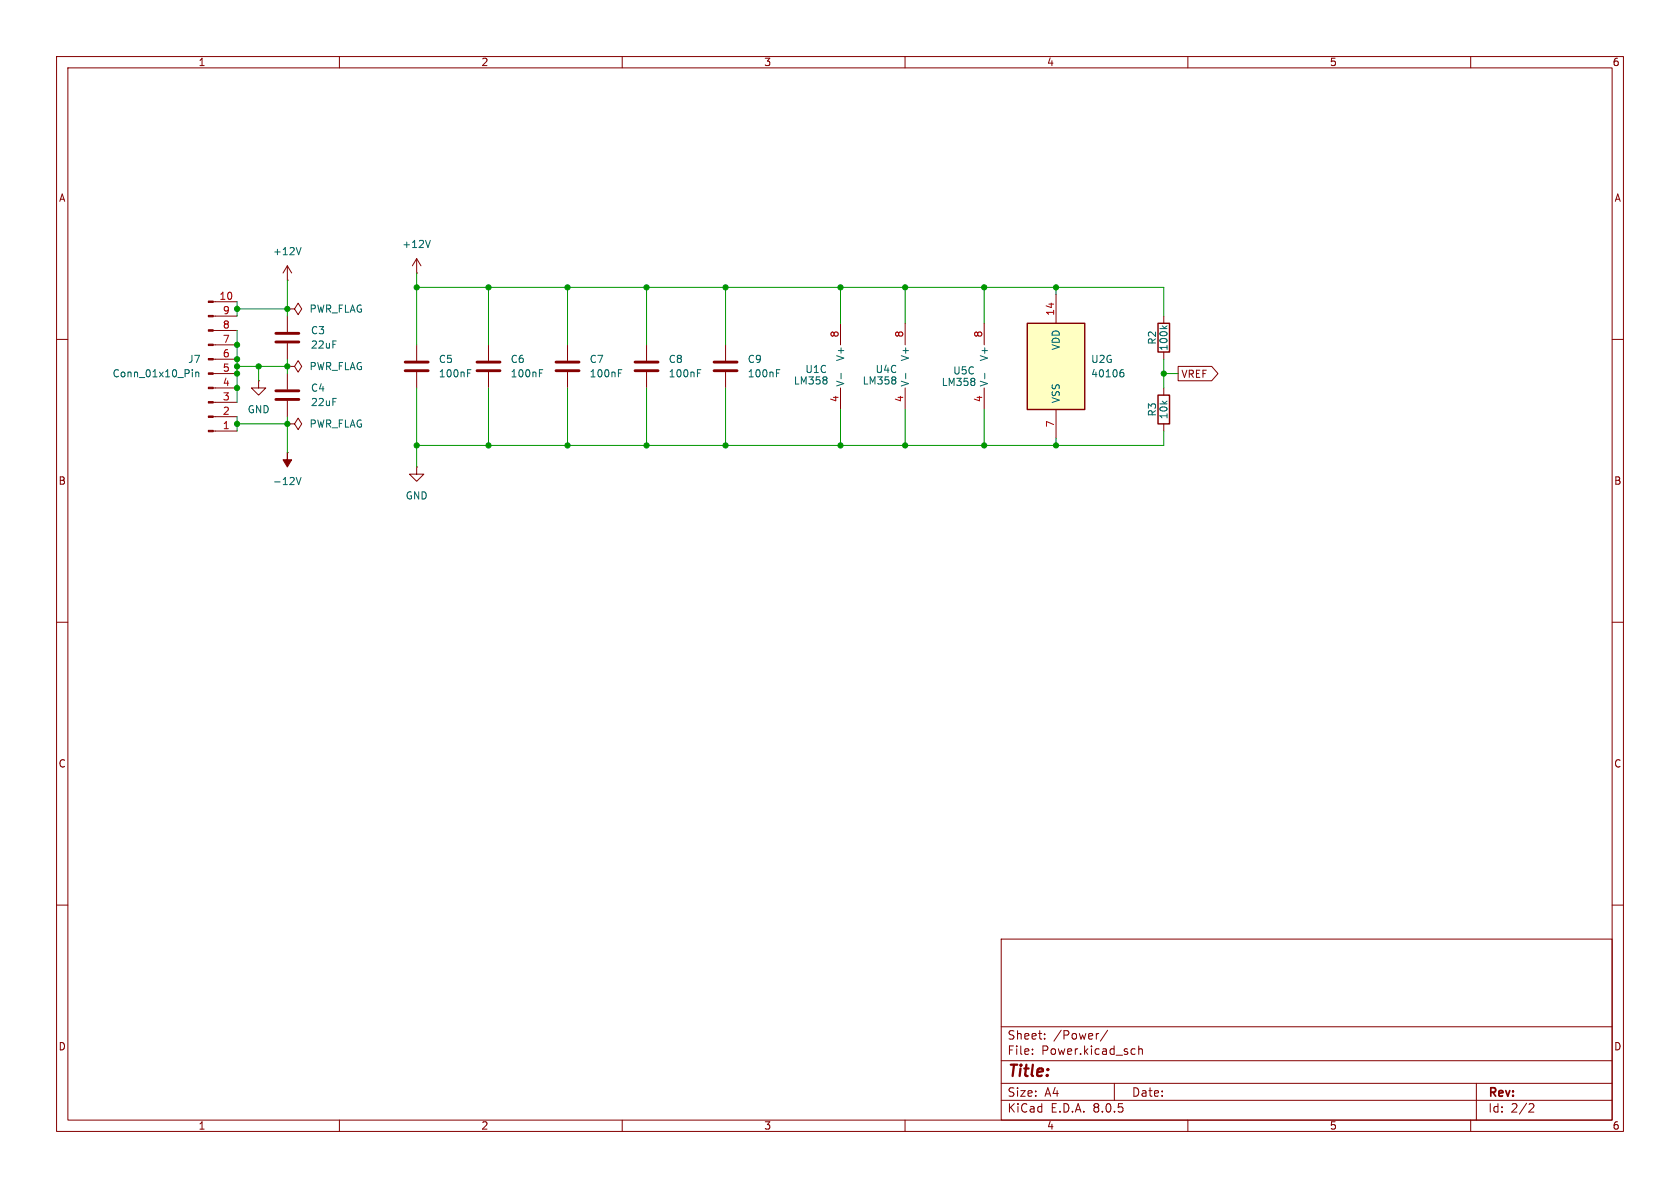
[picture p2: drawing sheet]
<svg xmlns="http://www.w3.org/2000/svg" width="297mm" height="210mm" viewBox="0 0 297 210" stroke-linecap="round" stroke-linejoin="round" font-family="sans-serif">
<g fill="none" stroke="#840000" stroke-width=".18">
<path d="M10 10h277v190h-277zM12 12h273v186h-273zM60 10v2M110 10v2M160 10v2M210 10v2M260 10v2M10 60h2M285 60h2M10 110h2M285 110h2M10 160h2"/>
<path d="M285 160h2M177 166h108v32h-108zM60 198v2M110 198v2M160 198v2M177 194.5h108M177 191.5h108M177 187.5h108M177 181.5h108M182.5 186.3v.1M182.5 185.5v.1M184.7 183.6v.1"/>
<path d="M184.7 182.8v.1M194.2 182.7l-.2 .1M195.8 182.1l-1.3 2M197 191.5v3M200.2 185.4l.5 .1M200.7 186.3l-.5 .1M201.3 185.5l.2-.1 .4 .1 .1 .9M201.3 184.9v1.5M210 198v2M260 198v2M261 191.5v6.5M270.5 195.1l.5 .1 .2 .3-1 1.1h1"/>
</g>
<path d="M181.6 57.2h10.2v15.2h-10.2z" fill="#ffffc2"/>
<path d="M181.6 57.2h10.2v15.2h-10.2zM204.7 57.2h2.1v5h-2.1zM204.7 69.9h2.1v5h-2.1z" fill="none" stroke="#840000" stroke-width=".25"/>
<g fill="none" stroke="#840000" stroke-width=".18">
<path d="M37.7 53.3h4.2M37.7 55.9h4.2M37.7 58.4h4.2M50.8 54.6h1.3l.6-1 .6 1-.6 1-.6-1M50.8 54.6h.1M50.8 49.5h.1M50.8 47v2.5M50.8 55.9v2.8M50.8 47l-.8 1.3M50.8 47l.8 1.3M73.7 48.3h.1M73.7 45.7v2.6"/>
<path d="M73.7 45.7l-.8 1.3M73.7 45.7l.7 1.3M148.6 57.2v3.8M160 57.2v3.8M174 57.2v3.8M186.7 52.1v5.1M205.7 55.9v1.3M37.7 61h4.2M37.7 63.5h4.2M37.7 66h4.2M37.7 68.6h4.2M37.7 71.1h4.2"/>
<path d="M37.7 73.7h4.2M37.7 76.2h4.2M45.7 67.3v1.3h1.3l-1.3 1.3-1.3-1.3h1.3M45.7 67.3h.1M50.8 74.9h1.3l.6-1 .6 1-.6 1-.6-1M50.8 74.9h.1M50.8 64.8h1.3l.6-1 .6 1-.6 1-.6-1M50.8 64.8h.1M50.8 60.7v2.8M50.8 66v2.8M50.8 70.9v2.8M73.7 61v2.8"/>
<path d="M73.7 65.8v2.8M86.4 61v2.8M86.4 65.8v2.8M100.3 61v2.8M100.3 65.8v2.8M114.3 61v2.8M114.3 65.8v2.8M128.3 61v2.8M128.3 65.8v2.8M148.6 68.6v3.8M160 68.6v3.8M174 68.6v3.8"/>
<path d="M186.7 72.4v5.1M205.7 62.2v1.3M205.7 68.6v1.3M205.7 74.9v1.3M208.3 64.8h5.9l1.1 1.2-1.1 1.3h-5.9zM50.8 80h.1M73.7 82.6v1.2h1.2l-1.2 1.3-1.3-1.3h1.3M73.7 82.6h.1"/>
</g>
<g fill="none" stroke="#006464" stroke-width=".18">
<path d="M53.2 43.8l-.4 1.2M76.1 42.5l-.4 1.3M205.5 57.6l.5 .5M206.3 57.6l-.5 .4M34 65.3v.2M34 65.8v.8M34.6 65.8v.8M34.6 65.9l.2-.1h.3v.8M82.7 65.3h.6M82.7 66h.4M95.4 65.3h.6M95.4 66h.4"/>
<path d="M109.3 65.3h.6M109.3 66h.5M123.3 65.3h.6M123.3 66h.4M137.3 65.3h.6M137.3 66h.4M146.1 66.7v.3M146.1 67.3v.5M148.7 66v1M158.3 66.7v.3M158.3 67.3v.5M160.1 66v1"/>
<path d="M172.3 67v.3M172.3 67.5v.5M174.1 66v1M198.2 65.8l.4 .1 .1 .2-.1 .4-.4 .1M198.6 65.3l-.4 .1M52.4 84.4l.4 1.3 .4-1.3"/>
</g>
<g fill="none" stroke="#840000" stroke-width=".51">
<path d="M48.8 58.9h4M48.8 70.6h4M48.8 69.1h4M48.8 60.5h4M71.6 65.5h4.1M71.6 64h4.1M84.3 65.5h4.1M84.3 64h4.1M98.3 65.5h4.1M98.3 64h4.1M112.3 65.5h4M112.3 64h4"/>
<path d="M126.2 65.5h4.1M126.2 64h4.1"/>
</g>
<g fill="#840000" stroke="#840000" stroke-width=".18">
<path d="M50.8 80v1.3h.8l-.8 1.3-.8-1.3h.8z"/>
<path d="M36.8 53.2h.9v.3h-.9z"/>
<path d="M36.8 55.8h.9v.2h-.9z"/>
<path d="M36.8 58.3h.9v.2h-.9z"/>
<path d="M36.8 60.8h.9v.3h-.9z"/>
<path d="M36.8 63.4h.9v.2h-.9z"/>
<path d="M36.8 65.9h.9v.3h-.9z"/>
<path d="M36.8 68.5h.9v.2h-.9z"/>
<path d="M36.8 71h.9v.2h-.9z"/>
<path d="M36.8 73.5h.9v.3h-.9z"/>
<path d="M36.8 76.1h.9v.2h-.9z"/>
</g>
<g fill="none" stroke="#009600" stroke-width=".18">
<path d="M41.9 53.3v2.6M41.9 58.4v12.7M41.9 54.6h8.9M50.8 49.5v6.4M73.7 50.8h132v5.1M73.7 48.3v12.7M86.4 50.8v10.2M100.3 50.8v10.2M114.3 50.8v10.2M128.3 50.8v10.2M148.6 50.8v6.4M160 50.8v6.4"/>
<path d="M174 50.8v6.4M186.7 50.8v1.3M41.9 73.7v2.5M41.9 64.8h8.9M41.9 74.9h8.9M45.7 64.8v2.5M50.8 63.5v2.5M50.8 73.7v6.3M73.7 68.6v14M86.4 68.6v10.1M100.3 68.6v10.1M114.3 68.6v10.1"/>
<path d="M128.3 68.6v10.1M148.6 72.4v6.3M160 72.4v6.3M174 72.4v6.3M186.7 77.5v1.2M205.7 76.2v2.5h-132M205.7 63.5v5.1M205.7 66h2.6"/>
</g>
<g fill="#009600" stroke="#009600" stroke-width=".18">
<circle cx="41.9" cy="54.6" r=".46"/>
<circle cx="86.4" cy="50.8" r=".46"/>
<circle cx="73.7" cy="50.8" r=".46"/>
<circle cx="50.8" cy="54.6" r=".46"/>
<circle cx="86.4" cy="78.7" r=".46"/>
<circle cx="73.7" cy="78.7" r=".46"/>
<circle cx="41.9" cy="61" r=".46"/>
<circle cx="174" cy="78.7" r=".46"/>
<circle cx="174" cy="50.8" r=".46"/>
<circle cx="186.7" cy="50.8" r=".46"/>
<circle cx="186.7" cy="78.7" r=".46"/>
<circle cx="148.6" cy="78.7" r=".46"/>
<circle cx="160" cy="78.7" r=".46"/>
<circle cx="205.7" cy="66" r=".46"/>
<circle cx="160" cy="50.8" r=".46"/>
<circle cx="148.6" cy="50.8" r=".46"/>
<circle cx="128.3" cy="50.8" r=".46"/>
<circle cx="114.3" cy="78.7" r=".46"/>
<circle cx="100.3" cy="78.7" r=".46"/>
<circle cx="114.3" cy="50.8" r=".46"/>
<circle cx="100.3" cy="50.8" r=".46"/>
<circle cx="128.3" cy="78.7" r=".46"/>
<circle cx="45.7" cy="64.8" r=".46"/>
<circle cx="41.9" cy="66" r=".46"/>
<circle cx="41.9" cy="74.9" r=".46"/>
<circle cx="41.9" cy="68.6" r=".46"/>
<circle cx="41.9" cy="64.8" r=".46"/>
<circle cx="41.9" cy="63.5" r=".46"/>
<circle cx="50.8" cy="64.8" r=".46"/>
<circle cx="50.8" cy="74.9" r=".46"/>
</g>
<text font-size="2.8" fill="#840000" x="178" y="190.9">Title:</text>
<g font-size="2.1" fill="#840000">
<text x="178" y="184">Sheet:</text>
<text x="186.2" y="184">/Power/</text>
<text x="178" y="186.7">File:</text>
<text x="184.1" y="186.7">Power.kicad_sch</text>
<text x="178" y="196.9">KiCad</text>
<text x="178" y="194.1">Size:</text>
<text x="184.7" y="194.1">A4</text>
<text x="185.7" y="196.9">E.D.A.</text>
<text x="193.3" y="196.9">8.0.5</text>
<text x="200" y="194.1">Date:</text>
<text x="263" y="194.3">Rev:</text>
<text x="263" y="196.9">Id:</text>
<text x="267.1" y="196.9">2/2</text>
</g>
<g font-size="1.8" fill="#840000">
<text x="35" y="11.9">1</text>
<text x="85" y="11.9">2</text>
<text x="135" y="11.9">3</text>
<text x="185" y="11.9">4</text>
<text x="235" y="11.9">5</text>
<text x="285" y="11.9">6</text>
<text x="10.3" y="35.9">A</text>
<text x="285.3" y="35.9">A</text>
<text x="208.8" y="67">VREF</text>
<text x="10.3" y="85.9">B</text>
<text x="285.3" y="85.9">B</text>
<text x="10.3" y="135.9">C</text>
<text x="285.3" y="135.9">C</text>
<text x="10.3" y="185.9">D</text>
<text x="285.3" y="185.9">D</text>
<text x="35" y="199.9">1</text>
<text x="85" y="199.9">2</text>
<text x="135" y="199.9">3</text>
<text x="185" y="199.9">4</text>
<text x="235" y="199.9">5</text>
<text x="285" y="199.9">6</text>
</g>
<g font-size="1.8" fill="#006464">
<text x="48.2" y="45.3">+12V</text>
<text x="71" y="44">+12V</text>
<text x="54.6" y="55.5">PWR_FLAG</text>
<text x="54.9" y="59.3">C3</text>
<text x="33.2" y="64.4">J7</text>
<text x="54.6" y="65.6">PWR_FLAG</text>
<text x="54.9" y="61.8">22uF</text>
<text x="77.5" y="64.4">C5</text>
<text x="90.2" y="64.4">C6</text>
<text x="104.1" y="64.4">C7</text>
<text x="118.1" y="64.4">C8</text>
<text x="132.1" y="64.4">C9</text>
<text x="149.5" y="64" transform="rotate(-90 149.5 64)">V+</text>
<text x="160.9" y="64" transform="rotate(-90 160.9 64)">V+</text>
<text x="174.9" y="64" transform="rotate(-90 174.9 64)">V+</text>
<text x="187.6" y="62" transform="rotate(-90 187.6 62)">VDD</text>
<text x="192.8" y="64.4">U2G</text>
<text x="204.6" y="61" transform="rotate(-90 204.6 61)">R2</text>
<text x="206.6" y="62.1" transform="rotate(-90 206.6 62.1)">100k</text>
<text x="19.8" y="66.9">Conn_01x10_Pin</text>
<text x="54.9" y="69.4">C4</text>
<text x="54.9" y="72">22uF</text>
<text x="77.5" y="66.9">100nF</text>
<text x="90.2" y="66.9">100nF</text>
<text x="104.1" y="66.9">100nF</text>
<text x="118.1" y="66.9">100nF</text>
<text x="132.1" y="66.9">100nF</text>
<text x="140.2" y="68.2">LM358</text>
<text x="142.3" y="66.1">U1C</text>
<text x="149.5" y="68.5" transform="rotate(-90 149.5 68.5)">V-</text>
<text x="152.4" y="68.2">LM358</text>
<text x="154.7" y="66.1">U4C</text>
<text x="160.9" y="68.5" transform="rotate(-90 160.9 68.5)">V-</text>
<text x="166.4" y="68.4">LM358</text>
<text x="168.4" y="66.4">U5C</text>
<text x="174.9" y="68.5" transform="rotate(-90 174.9 68.5)">V-</text>
<text x="187.6" y="71.4" transform="rotate(-90 187.6 71.4)">VSS</text>
<text x="192.8" y="66.9">40106</text>
<text x="43.7" y="73.3">GND</text>
<text x="54.6" y="75.8">PWR_FLAG</text>
<text x="204.6" y="73.7" transform="rotate(-90 204.6 73.7)">R3</text>
<text x="206.6" y="74.2" transform="rotate(-90 206.6 74.2)">10k</text>
<text x="48.2" y="86">-12V</text>
<text x="71.6" y="88.5">GND</text>
</g>
<g font-size="1.8" fill="#a90000">
<text x="38.7" y="53.1">10</text>
<text x="39.3" y="58.2">8</text>
<text x="39.3" y="55.6">9</text>
<text x="148.3" y="59.8" transform="rotate(-90 148.3 59.8)">8</text>
<text x="159.8" y="59.8" transform="rotate(-90 159.8 59.8)">8</text>
<text x="173.7" y="59.8" transform="rotate(-90 173.7 59.8)">8</text>
<text x="186.4" y="55.9" transform="rotate(-90 186.4 55.9)">14</text>
<text x="39.3" y="65.8">5</text>
<text x="39.3" y="63.2">6</text>
<text x="39.3" y="60.7">7</text>
<text x="39.3" y="70.9">3</text>
<text x="39.3" y="68.3">4</text>
<text x="148.3" y="71.2" transform="rotate(-90 148.3 71.2)">4</text>
<text x="159.8" y="71.2" transform="rotate(-90 159.8 71.2)">4</text>
<text x="173.7" y="71.2" transform="rotate(-90 173.7 71.2)">4</text>
<text x="39.3" y="75.9">1</text>
<text x="39.3" y="73.4">2</text>
<text x="186.4" y="75.6" transform="rotate(-90 186.4 75.6)">7</text>
</g>
</svg>
